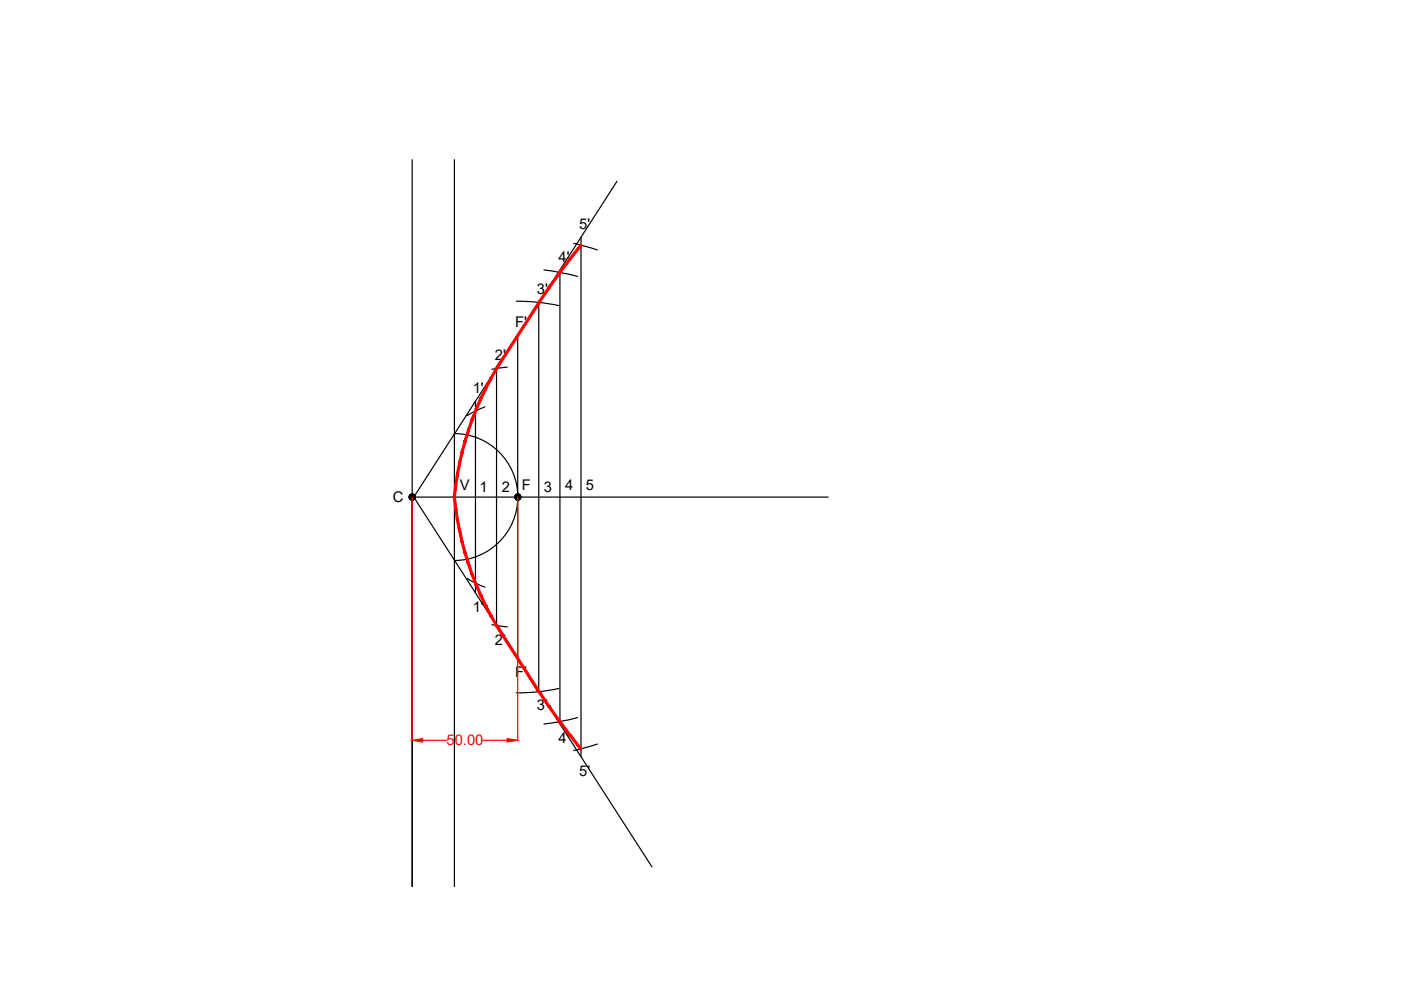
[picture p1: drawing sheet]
<svg xmlns="http://www.w3.org/2000/svg" width="297mm" height="210mm" viewBox="0 0 297 210" stroke-linecap="round" stroke-linejoin="round" font-family="sans-serif">
<!-- layer: 0 -->
<g fill="none" stroke="#000" stroke-width=".25">
<path d="M87.4 33.9v154.1v-82.6h88.2M96.3 33.9v154.1M130.8 38.4l-43.1 67 50.5 78.4M115.3 57.2l3.2 .5 3.9 .9M118.7 57.2v96.3M121.7 51.6l5 1.4M123.2 50.3v110.2M105.3 78.1v54.6M107.6 77.8l-3.3 .5M109.5 63.9a41.2 41.2 0 0 1 9 .9M109.8 71.1v68.5M114.2 64.2v82.4"/>
<path d="M96.3 91.9a13.5 13.5 0 0 1 13.5 13.5 13.5 13.5 0 0 1-13.5 13.4M100.8 85.1v40.6M102.8 86.3l-1.7 .7-2.1 1.1M99 122.6l2.1 1.2 1.7 .7M104.3 132.5l3.3 .4M118.5 146a41.2 41.2 0 0 1-9 .9M122.4 152.1l-3.9 .9-3.2 .5M126.7 157.8l-5 1.3"/>
</g>
<g fill="#000" stroke="#000" stroke-width=".21">
<path d="M86.8 105.2l-.1 .2h.7zM86.7 105.4h.7l-.6 .2zM86.8 105.6v.2l.6-.4z"/>
<path d="M86.8 105.8l.2 .1 .4-.5zM87.4 105.4l-.2 .6-.2-.1zM87.4 105.4l-.2 .6 .2 .1z"/>
<path d="M87 104.8l.4 .6-.2-.7zM87 104.8l.4 .6-.6-.4zM86.8 105v.2l.6 .2z"/>
<path d="M87.4 105.4v.7l.2-.1zM87.4 105.4l.4 .5-.2 .1zM87.4 105.4l.4 .5 .1-.1z"/>
<path d="M87.6 104.7l-.2 .7 .4-.6zM87.4 104.7h.2l-.2 .7zM87.2 104.7l.2 .7v-.7z"/>
<path d="M87.4 105.4l.5 .4 .1-.2zM87.4 105.4h.6v.2z"/>
<path d="M87.4 105.4h.6v-.2zM87.4 105.4l.5-.4 .1 .2zM87.8 104.8l-.4 .6 .5-.4z"/>
<path d="M109.1 105.2v.2h.7zM109.1 105.4h.7l-.7 .2zM109.1 105.6l.2 .2 .5-.4z"/>
<path d="M109.3 105.8l.1 .1 .4-.5zM109.8 105.4l-.2 .6-.2-.1zM109.8 105.4l-.2 .6 .2 .1z"/>
<path d="M109.4 104.8l.4 .6-.2-.7zM109.4 104.8l.4 .6-.5-.4zM109.3 105l-.2 .2 .7 .2z"/>
<path d="M109.8 105.4v.7l.2-.1zM109.8 105.4l.4 .5-.2 .1zM109.8 105.4l.4 .5 .1-.1z"/>
<path d="M110 104.7l-.2 .7 .4-.6zM109.8 104.7h.2l-.2 .7zM109.6 104.7l.2 .7v-.7z"/>
<path d="M109.8 105.4l.5 .4 .1-.2zM109.8 105.4h.7l-.1 .2z"/>
<path d="M109.8 105.4h.7l-.1-.2zM109.8 105.4l.5-.4 .1 .2zM110.2 104.8l-.4 .6 .5-.4z"/>
</g>
<g fill="#f00" stroke="#f00" stroke-width=".21">
<path d="M107.5 156.6l2.3 .4-2.3 .3z"/>
<path d="M87.4 157l2.2-.4v.7z"/>
<path d="M123 51.8l.4 .3-2.7 2.7zM120.7 54.8l.3 .3 2.4-3zM120.7 54.8l.3 .3-2.6 2.7zM121 55.1l-2.6 2.7 .4 .3zM118.4 57.8l.4 .3-2.6 2.8zM118.8 58.1l-2.6 2.8 .4 .2zM116.2 60.9l.4 .2-2.5 2.9zM116.6 61.1l-2.5 2.9 .4 .2z"/>
<path d="M114.1 64l.4 .2-9.4 13.8zM114.5 64.2l-9.4 13.8 .4 .3zM105.1 78l.4 .3-1.6 1.8zM105.5 78.3l-1.6 1.8 .4 .2zM103.9 80.1l.4 .2-1.5 2zM104.3 80.3l-1.5 2 .4 .2zM102.8 82.3l.4 .2-1.5 1.9zM103.2 82.5l-1.5 1.9 .4 .2zM101.7 84.4l.4 .2-1.3 2.1zM102.1 84.6l-1.3 2.1 .4 .1zM100.8 86.7l.4 .1-1.3 2.1zM101.2 86.8l-1.3 2.1 .4 .2zM99.9 88.9l.4 .2-1.2 2.1zM100.3 89.1l-1.2 2.1 .4 .1zM99.1 91.2l.4 .1-1.1 2.2zM99.5 91.3l-1.1 2.2 .4 .1zM98.4 93.5l.4 .1-1 2.2zM98.8 93.6l-1 2.2 .4 .2zM97.8 95.8l.4 .2-1 2.2zM98.2 96l-1 2.2 .5 .1zM97.2 98.2l.5 .1-.9 2.3zM97.7 98.3l-.9 2.3 .4 .1zM96.8 100.6l.4 .1-.8 2.3zM97.2 100.7l-.8 2.3h.4zM96.4 103h.4l-.7 2.4zM96.8 103l-.7 2.4h.5z"/>
<path d="M105.1 132.8l.4-.3 8.6 14.3zM105.5 132.5l8.6 14.3 .4-.3zM114.1 146.8l.4-.3 1.7 3.4zM114.5 146.5l1.7 3.4 .4-.2zM116.2 149.9l.4-.2 1.8 3.3zM116.6 149.7l1.8 3.3 .4-.3zM118.4 153l.4-.3 1.9 3.3zM118.8 152.7l1.9 3.3 .3-.3zM120.7 156l.3-.3 2 3.2zM121 155.7l2 3.2 .4-.2z"/>
<path d="M96.1 105.4h.5l-.2 2.4zM96.6 105.4l-.2 2.4 .4-.1zM96.4 107.8l.4-.1v2.5zM96.8 107.7v2.5l.4-.1zM96.8 110.2l.4-.1v2.5zM97.2 110.1v2.5l.5-.1zM97.2 112.6l.5-.1 .1 2.4zM97.7 112.5l.1 2.4 .4-.1zM97.8 114.9l.4-.1 .2 2.5zM98.2 114.8l.2 2.5 .4-.2zM98.4 117.3l.4-.2 .3 2.5zM98.8 117.1l.3 2.5 .4-.2zM99.1 119.6l.4-.2 .4 2.5zM99.5 119.4l.4 2.5 .4-.2zM99.9 121.9l.4-.2 .5 2.4zM100.3 121.7l.5 2.4 .4-.2zM100.8 124.1l.4-.2 .5 2.4zM101.2 123.9l.5 2.4 .4-.2zM101.7 126.3l.4-.2 .7 2.4zM102.1 126.1l.7 2.4 .4-.2zM102.8 128.5l.4-.2 .7 2.3zM103.2 128.3l.7 2.3 .4-.2zM103.9 130.6l.4-.2 .8 2.3zM104.3 130.4l.8 2.3 .4-.2z"/>
</g>
<path d="M87.4 105.4v51.6M109.8 105.4v51.6M89.6 157h5.2M102.4 157h5.1" fill="none" stroke="#f00" stroke-width=".25"/>
<g font-size="3.1">
<text x="122.8" y="48.5">5'</text>
<text x="118.4" y="55.5">4'</text>
<text x="113.8" y="62.4">3'</text>
<text x="109.3" y="69.4">F'</text>
<text x="104.9" y="76.3">2'</text>
<text x="100.2" y="83.3">1'</text>
<text x="83.3" y="106.4">C</text>
<text x="97.5" y="103.9">V</text>
<text x="101.7" y="104.3">1</text>
<text x="106.4" y="104.3">2</text>
<text x="110.7" y="103.9">F</text>
<text x="115.3" y="104.3">3</text>
<text x="119.9" y="103.9">4</text>
<text x="124.2" y="103.9">5</text>
<text x="100.2" y="129.7">1'</text>
<text x="104.9" y="136.7">2'</text>
<text x="109.3" y="143.6">F'</text>
<text x="113.8" y="150.5">3'</text>
<text x="118.4" y="157.5">4'</text>
<text x="122.8" y="164.5">5'</text>
</g>
<text font-size="3.1" fill="#f00" x="94.7" y="158.1">50.00</text>
</svg>
